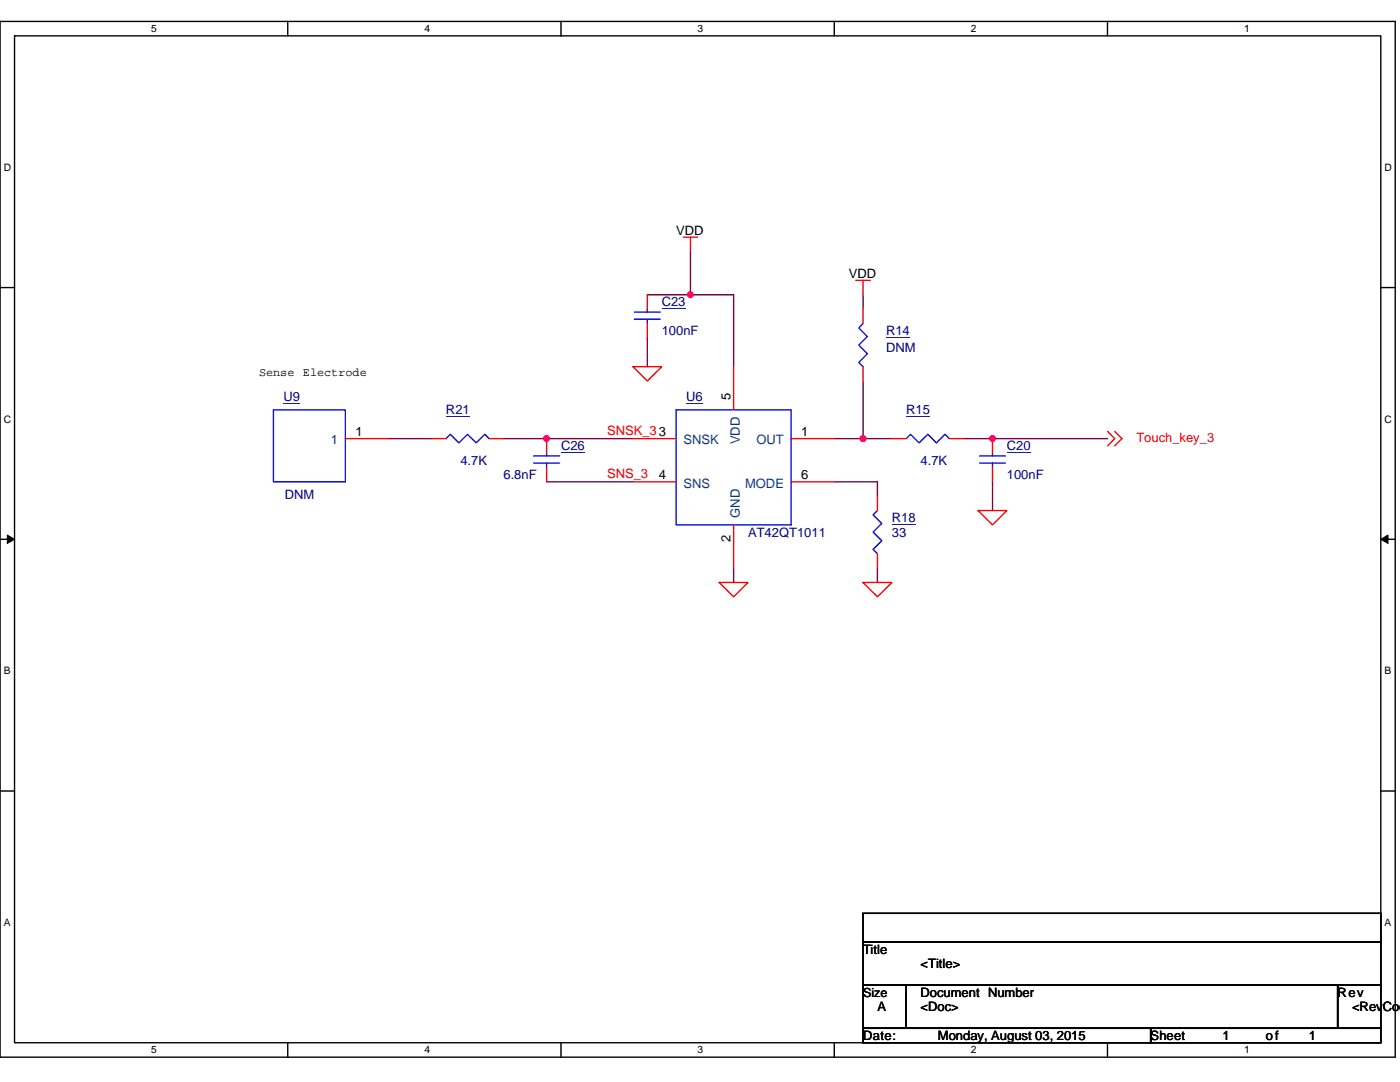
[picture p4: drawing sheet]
<svg xmlns="http://www.w3.org/2000/svg" width="279mm" height="216mm" viewBox="0 0 279 216" stroke-linecap="round" stroke-linejoin="round" font-family="sans-serif">
<path d="M0 4.3h278.4v206.6h-278.4zM2.9 7.2h272.7v200.9h-272.7z" fill="none" stroke="#000" stroke-width=".28"/>
<g fill="#fff">
<path d="M30.2 4.6h1.1v2.3h-1.1z"/>
<path d="M30.2 208.4h1.1v2.3h-1.1z"/>
</g>
<path d="M57.4 4.3v2.9M57.4 208.1v2.8" fill="none" stroke="#000" stroke-width=".28"/>
<g fill="#fff">
<path d="M84.7 4.6h1.1v2.3h-1.1z"/>
<path d="M84.7 208.4h1.1v2.3h-1.1z"/>
</g>
<path d="M112 4.3v2.9M112 208.1v2.8" fill="none" stroke="#000" stroke-width=".28"/>
<g fill="#fff">
<path d="M139.2 4.6h1.2v2.3h-1.2z"/>
<path d="M139.2 208.4h1.2v2.3h-1.2z"/>
</g>
<path d="M166.5 4.3v2.9M166.5 208.1v2.8" fill="none" stroke="#000" stroke-width=".28"/>
<g fill="#fff">
<path d="M193.8 4.6h1.1v2.3h-1.1z"/>
<path d="M193.8 208.4h1.1v2.3h-1.1z"/>
</g>
<path d="M221 4.3v2.9M221 208.1v2.8" fill="none" stroke="#000" stroke-width=".28"/>
<g fill="#fff">
<path d="M248.3 4.6h1.1v2.3h-1.1z"/>
<path d="M248.3 208.4h1.1v2.3h-1.1z"/>
<path d="M.7 32.3h1.5v2.2h-1.5z"/>
<path d="M276.3 32.3h1.5v2.2h-1.5z"/>
<path d="M.7 82.5h1.5v2.3h-1.5z"/>
<path d="M276.3 82.5h1.5v2.3h-1.5z"/>
</g>
<path d="M0 57.4h2.9M275.6 57.4h2.8" fill="none" stroke="#000" stroke-width=".28"/>
<g fill="#fff">
<path d="M.7 132.7h1.4v2.3h-1.4z"/>
<path d="M276.3 132.7h1.4v2.3h-1.4z"/>
</g>
<path d="M0 107.6h2.9M275.6 107.6h2.8" fill="none" stroke="#000" stroke-width=".28"/>
<path d="M1.5 106.8l1.4 .8-1.4 .8zM275.6 107.6l1.4-.8v1.6z" fill="#000" stroke="#000" stroke-width=".2"/>
<g fill="#fff">
<path d="M.7 182.9h1.4v2.3h-1.4z"/>
<path d="M276.3 182.9h1.4v2.3h-1.4z"/>
</g>
<path d="M0 157.8h2.9M275.6 157.8h2.8M172.2 182.2h103.4v5.8h-103.4zM172.2 188h103.4v8.6h-103.4zM172.2 196.6h8.6v8.6h-8.6zM180.8 196.6h86.2v8.6h-86.2zM267 196.6h8.6v8.6h-8.6zM172.2 205.2h57.4v2.9h-57.4zM229.6 205.2h46v2.9h-46z" fill="none" stroke="#000" stroke-width=".28"/>
<g fill="none" stroke="#800040" stroke-width=".28">
<path d="M129.2 58.8h8.6M137.8 50.2v8.6M137.8 58.8h8.6v14.4M172.2 58.8v2.9M129.2 67.4v5.8M172.2 76v11.5M77.5 87.5h8.6M100.5 87.5h25.8M109.1 96.1h17.2M166.5 87.5h5.7M166.5 96.1h8.6v2.9M172.2 87.5h5.8"/>
<path d="M192.3 87.5h28.7M198.1 96.1v5.8M146.4 113.3v2.9M175.1 113.3v2.9"/>
</g>
<g fill="#f0f" stroke="#f0f" stroke-width=".28">
<circle cx="137.8" cy="58.8" r=".57"/>
<circle cx="109.1" cy="87.5" r=".57"/>
<circle cx="172.2" cy="87.5" r=".57"/>
<circle cx="198.1" cy="87.5" r=".57"/>
</g>
<g fill="none" stroke="#f00" stroke-width=".28">
<path d="M129.2 58.8v2.9M136.4 47.3h2.8M137.8 47.3v2.9M170.8 55.9h2.9M172.2 55.9v2.9M126.3 73.2h5.8l-2.9 2.8zM129.2 64.6v2.8M146.4 73.2v8.6M172.2 73.2v2.8M172.2 61.7v2.9M68.9 87.5h8.6M86.1 87.5h2.9"/>
<path d="M97.6 87.5h2.9M109.1 87.5v2.9M109.1 93.3v2.8M126.3 87.5h8.6M126.3 96.1h8.6M157.9 87.5h8.6M157.9 96.1h8.6M175.1 99v2.9M178 87.5h2.8M189.5 87.5h2.8M198.1 87.5v2.9M198.1 93.3v2.8"/>
<path d="M221 86.1l1.5 1.4-1.5 1.5M222.5 86.1l1.4 1.4-1.4 1.5M143.5 116.2h5.8l-2.9 2.9zM146.4 104.7v8.6M172.2 116.2h5.8l-2.9 2.9zM175.1 110.5v2.8M195.2 101.9h5.7l-2.8 2.8z"/>
</g>
<g fill="none" stroke="#00f" stroke-width=".28">
<path d="M126.6 63.7h5.2M126.6 62.3h5.2M129.2 61.7v.6M129.2 63.7v.9M172.2 64.6l-.8 .8 1.7 1.7-1.7 1.8 1.7 1.7-1.7 1.7 .8 .9M54.6 81.8h14.3v14.3h-14.3zM89 87.5l.9-.8 1.7 1.7 1.7-1.7 1.7 1.7 1.8-1.7 .8 .8M106.5 92.4h5.2M106.5 91h5.2M109.1 90.4v.6M109.1 92.4v.9M134.9 81.8h23v22.9h-23z"/>
<path d="M180.8 87.5l.9-.8 1.7 1.7 1.8-1.7 1.7 1.7 1.7-1.7 .9 .8M195.5 92.4h5.2M195.5 91h5.2M198.1 90.4v.6M198.1 92.4v.9M175.1 101.9l-.9 .8 1.8 1.8-1.8 1.7 1.8 1.7-1.8 1.7 .9 .9"/>
</g>
<path d="M132.1 61.5h4.7M176.8 67.3h4.8M56.6 80.5h3.3M89 83h4.7M112 90.2h4.7M136.9 80.5h3.4M180.8 83h4.8M200.9 90.2h4.8M178 104.6h4.7" fill="none" stroke="#000080" stroke-width=".2"/>
<g font-size="2.6">
<text x="134.9" y="46.8">VDD</text>
<text x="169.4" y="55.4">VDD</text>
<text x="145.8" y="79.8" transform="rotate(-90 145.8 79.8)">5</text>
<text x="70.9" y="86.9">1</text>
<text x="159.9" y="86.9">1</text>
<text x="131.5" y="95.5">4</text>
<text x="159.9" y="95.5">6</text>
<text x="145.8" y="108.2" transform="rotate(-90 145.8 108.2)">2</text>
<text x="172.2" y="190.3">Title</text>
<text x="183.7" y="193.2">&lt;Title&gt;</text>
<text x="175.1" y="201.8">A</text>
<text x="183.7" y="198.9">Document Number</text>
<text x="183.7" y="201.8">&lt;Doc&gt;</text>
<text x="267" y="198.9">Rev</text>
<text x="269.8" y="201.8">&lt;RevCod</text>
<text x="172.2" y="207.5">Date:</text>
<text x="187.2" y="207.5">Monday, August 03, 2015</text>
<text x="229.6" y="207.5">Sheet</text>
<text x="244" y="207.5">1</text>
<text x="252.6" y="207.5">of</text>
<text x="261.2" y="207.5">1</text>
</g>
<g font-size="2.6" fill="#000080">
<text x="132.1" y="61.2">C23</text>
<text x="132.1" y="66.9">100nF</text>
<text x="176.8" y="66.9">R14</text>
<text x="176.8" y="70.3">DNM</text>
<text x="56.6" y="80.1">U9</text>
<text x="89" y="82.7">R21</text>
<text x="136.9" y="80.1">U6</text>
<text x="180.8" y="82.7">R15</text>
<text x="112" y="89.9">C26</text>
<text x="200.9" y="89.9">C20</text>
<text x="91.9" y="92.7">4.7K</text>
<text x="100.5" y="95.6">6.8nF</text>
<text x="183.7" y="92.7">4.7K</text>
<text x="200.9" y="95.6">100nF</text>
<text x="56.9" y="99.6">DNM</text>
<text x="149.3" y="107.1">AT42QT1011</text>
<text x="178" y="104.2">R18</text>
<text x="178" y="107.1">33</text>
</g>
<g font-size="2.6" fill="#004080">
<text x="66" y="88.7">1</text>
<text x="136.4" y="88.7">SNSK</text>
<text x="147.6" y="88.7" transform="rotate(-90 147.6 88.7)">VDD</text>
<text x="151" y="88.7">OUT</text>
<text x="136.4" y="97.3">SNS</text>
<text x="148.7" y="97.3">MODE</text>
<text x="147.6" y="103.3" transform="rotate(-90 147.6 103.3)">GND</text>
</g>
<g font-size="2.6" fill="#f00">
<text x="121.2" y="86.7">SNSK_33</text>
<text x="226.8" y="88.1">Touch_key_3</text>
<text x="121.2" y="95.4">SNS_3</text>
</g>
<text font-size="2.5" x="172.2" y="198.8">Size</text>
<g font-size="2.4">
<text x="51.7" y="75">Sense</text>
<text x="60.5" y="75">Electrode</text>
</g>
<g font-size="2">
<text x="30.2" y="6.4">5</text>
<text x="84.7" y="6.4">4</text>
<text x="139.2" y="6.4">3</text>
<text x="193.8" y="6.4">2</text>
<text x="248.3" y="6.4">1</text>
<text x=".7" y="34.1">D</text>
<text x="276.3" y="34.1">D</text>
<text x=".7" y="84.3">C</text>
<text x="276.3" y="84.3">C</text>
<text x=".7" y="134.6">B</text>
<text x="276.3" y="134.6">B</text>
<text x=".7" y="184.8">A</text>
<text x="276.3" y="184.8">A</text>
<text x="30.2" y="210.2">5</text>
<text x="84.7" y="210.2">4</text>
<text x="139.2" y="210.2">3</text>
<text x="193.8" y="210.2">2</text>
<text x="248.3" y="210.2">1</text>
</g>
</svg>
